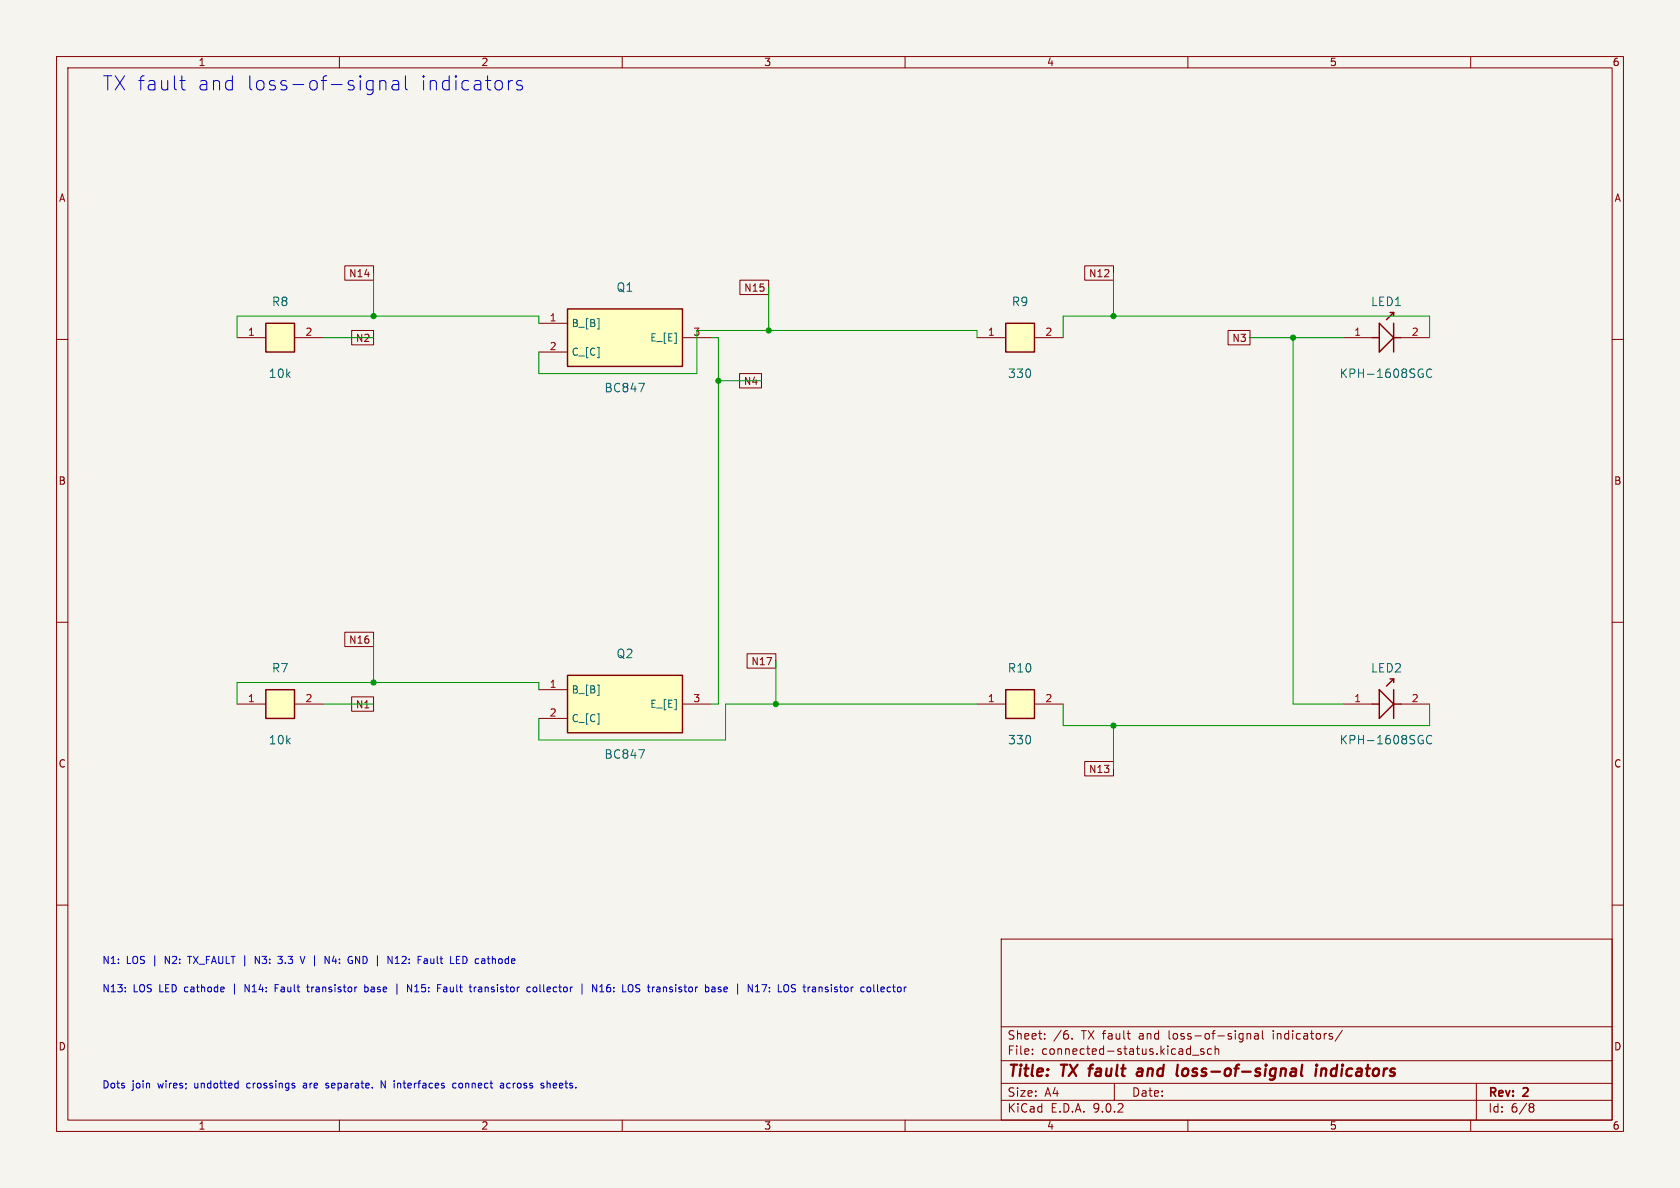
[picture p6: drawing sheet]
(kicad_sch
 (version 20250114)
 (generator "eeschema")
 (generator_version "9.0")
 (paper "A4")
 (title_block
  (title "TX fault and loss-of-signal indicators")
  (rev "2"))
 (lib_symbols
  (symbol "Sequential:R8"
   (pin_names
    (offset 0.635)) (exclude_from_sim no) (in_bom yes) (on_board yes)
   (property "Reference" "R8" (at 0 6.35 0) (effects (font (size 1 1))))
   (property "Value" "10k" (at 0 -6.35 0) (effects (font (size 1 1))))
   (property "Footprint" "Sequential:R8" (at 0 0 0) (effects (font (size 1 1)) (hide yes)))
   (property "Datasheet" "" (at 0 0 0) (effects (font (size 1 1)) (hide yes)))
   (symbol "R8_0_1"
    (rectangle (start -2.54 2.54) (end 2.54 -2.54) (stroke (width 0.254) (type default)) (fill (type background))))
   (symbol "R8_1_1"
    (pin passive line (at -7.62 0.0 0) (length 5.08) (name "~" (effects (font (size 1.27 1.27)))) (number "1" (effects (font (size 1.27 1.27)))))
    (pin passive line (at 7.62 0.0 180) (length 5.08) (name "~" (effects (font (size 1.27 1.27)))) (number "2" (effects (font (size 1.27 1.27)))))))
  (symbol "Sequential:Q1"
   (pin_names
    (offset 0.635)) (exclude_from_sim no) (in_bom yes) (on_board yes)
   (property "Reference" "Q1" (at 0 8.89 0) (effects (font (size 1 1))))
   (property "Value" "BC847" (at 0 -8.89 0) (effects (font (size 1 1))))
   (property "Footprint" "Sequential:Q1" (at 0 0 0) (effects (font (size 1 1)) (hide yes)))
   (property "Datasheet" "" (at 0 0 0) (effects (font (size 1 1)) (hide yes)))
   (symbol "Q1_0_1"
    (rectangle (start -10.16 5.08) (end 10.16 -5.08) (stroke (width 0.254) (type default)) (fill (type background))))
   (symbol "Q1_1_1"
    (pin passive line (at -15.24 2.54 0) (length 5.08) (name "B [B]" (effects (font (size 1.27 1.27)))) (number "1" (effects (font (size 1.27 1.27)))))
    (pin passive line (at -15.24 -2.54 0) (length 5.08) (name "C [C]" (effects (font (size 1.27 1.27)))) (number "2" (effects (font (size 1.27 1.27)))))
    (pin passive line (at 15.24 0.0 180) (length 5.08) (name "E [E]" (effects (font (size 1.27 1.27)))) (number "3" (effects (font (size 1.27 1.27)))))))
  (symbol "Sequential:R9"
   (pin_names
    (offset 0.635)) (exclude_from_sim no) (in_bom yes) (on_board yes)
   (property "Reference" "R9" (at 0 6.35 0) (effects (font (size 1 1))))
   (property "Value" "330" (at 0 -6.35 0) (effects (font (size 1 1))))
   (property "Footprint" "Sequential:R9" (at 0 0 0) (effects (font (size 1 1)) (hide yes)))
   (property "Datasheet" "" (at 0 0 0) (effects (font (size 1 1)) (hide yes)))
   (symbol "R9_0_1"
    (rectangle (start -2.54 2.54) (end 2.54 -2.54) (stroke (width 0.254) (type default)) (fill (type background))))
   (symbol "R9_1_1"
    (pin passive line (at -7.62 0.0 0) (length 5.08) (name "~" (effects (font (size 1.27 1.27)))) (number "1" (effects (font (size 1.27 1.27)))))
    (pin passive line (at 7.62 0.0 180) (length 5.08) (name "~" (effects (font (size 1.27 1.27)))) (number "2" (effects (font (size 1.27 1.27)))))))
  (symbol "Sequential:LED1"
   (pin_names
    (offset 0.635)) (exclude_from_sim no) (in_bom yes) (on_board yes)
   (property "Reference" "LED1" (at 0 6.35 0) (effects (font (size 1 1))))
   (property "Value" "KPH-1608SGC" (at 0 -6.35 0) (effects (font (size 1 1))))
   (property "Footprint" "Sequential:LED1" (at 0 0 0) (effects (font (size 1 1)) (hide yes)))
   (property "Datasheet" "" (at 0 0 0) (effects (font (size 1 1)) (hide yes)))
   (symbol "LED1_0_1"
    (polyline (pts (xy -2.54 0) (xy -1.27 0)) (stroke (width 0.254) (type default)) (fill (type none)))
    (polyline (pts (xy 1.27 0) (xy 2.54 0)) (stroke (width 0.254) (type default)) (fill (type none)))
    (polyline (pts (xy -1.27 -2.54) (xy -1.27 2.54)) (stroke (width 0.254) (type default)) (fill (type none)))
    (polyline (pts (xy -1.27 2.54) (xy 1.27 0)) (stroke (width 0.254) (type default)) (fill (type none)))
    (polyline (pts (xy 1.27 0) (xy -1.27 -2.54)) (stroke (width 0.254) (type default)) (fill (type none)))
    (polyline (pts (xy 1.27 -2.54) (xy 1.27 2.54)) (stroke (width 0.254) (type default)) (fill (type none)))
    (polyline (pts (xy 0 3.175) (xy 1.27 4.445)) (stroke (width 0.254) (type default)) (fill (type none)))
    (polyline (pts (xy 1.27 4.445) (xy 0.635 4.445)) (stroke (width 0.254) (type default)) (fill (type none)))
    (polyline (pts (xy 1.27 4.445) (xy 1.27 3.81)) (stroke (width 0.254) (type default)) (fill (type none))))
   (symbol "LED1_1_1"
    (pin passive line (at -7.62 0.0 0) (length 5.08) (name "~" (effects (font (size 1.27 1.27)))) (number "1" (effects (font (size 1.27 1.27)))))
    (pin passive line (at 7.62 0.0 180) (length 5.08) (name "~" (effects (font (size 1.27 1.27)))) (number "2" (effects (font (size 1.27 1.27)))))))
  (symbol "Sequential:R7"
   (pin_names
    (offset 0.635)) (exclude_from_sim no) (in_bom yes) (on_board yes)
   (property "Reference" "R7" (at 0 6.35 0) (effects (font (size 1 1))))
   (property "Value" "10k" (at 0 -6.35 0) (effects (font (size 1 1))))
   (property "Footprint" "Sequential:R7" (at 0 0 0) (effects (font (size 1 1)) (hide yes)))
   (property "Datasheet" "" (at 0 0 0) (effects (font (size 1 1)) (hide yes)))
   (symbol "R7_0_1"
    (rectangle (start -2.54 2.54) (end 2.54 -2.54) (stroke (width 0.254) (type default)) (fill (type background))))
   (symbol "R7_1_1"
    (pin passive line (at -7.62 0.0 0) (length 5.08) (name "~" (effects (font (size 1.27 1.27)))) (number "1" (effects (font (size 1.27 1.27)))))
    (pin passive line (at 7.62 0.0 180) (length 5.08) (name "~" (effects (font (size 1.27 1.27)))) (number "2" (effects (font (size 1.27 1.27)))))))
  (symbol "Sequential:Q2"
   (pin_names
    (offset 0.635)) (exclude_from_sim no) (in_bom yes) (on_board yes)
   (property "Reference" "Q2" (at 0 8.89 0) (effects (font (size 1 1))))
   (property "Value" "BC847" (at 0 -8.89 0) (effects (font (size 1 1))))
   (property "Footprint" "Sequential:Q2" (at 0 0 0) (effects (font (size 1 1)) (hide yes)))
   (property "Datasheet" "" (at 0 0 0) (effects (font (size 1 1)) (hide yes)))
   (symbol "Q2_0_1"
    (rectangle (start -10.16 5.08) (end 10.16 -5.08) (stroke (width 0.254) (type default)) (fill (type background))))
   (symbol "Q2_1_1"
    (pin passive line (at -15.24 2.54 0) (length 5.08) (name "B [B]" (effects (font (size 1.27 1.27)))) (number "1" (effects (font (size 1.27 1.27)))))
    (pin passive line (at -15.24 -2.54 0) (length 5.08) (name "C [C]" (effects (font (size 1.27 1.27)))) (number "2" (effects (font (size 1.27 1.27)))))
    (pin passive line (at 15.24 0.0 180) (length 5.08) (name "E [E]" (effects (font (size 1.27 1.27)))) (number "3" (effects (font (size 1.27 1.27)))))))
  (symbol "Sequential:R10"
   (pin_names
    (offset 0.635)) (exclude_from_sim no) (in_bom yes) (on_board yes)
   (property "Reference" "R10" (at 0 6.35 0) (effects (font (size 1 1))))
   (property "Value" "330" (at 0 -6.35 0) (effects (font (size 1 1))))
   (property "Footprint" "Sequential:R10" (at 0 0 0) (effects (font (size 1 1)) (hide yes)))
   (property "Datasheet" "" (at 0 0 0) (effects (font (size 1 1)) (hide yes)))
   (symbol "R10_0_1"
    (rectangle (start -2.54 2.54) (end 2.54 -2.54) (stroke (width 0.254) (type default)) (fill (type background))))
   (symbol "R10_1_1"
    (pin passive line (at -7.62 0.0 0) (length 5.08) (name "~" (effects (font (size 1.27 1.27)))) (number "1" (effects (font (size 1.27 1.27)))))
    (pin passive line (at 7.62 0.0 180) (length 5.08) (name "~" (effects (font (size 1.27 1.27)))) (number "2" (effects (font (size 1.27 1.27)))))))
  (symbol "Sequential:LED2"
   (pin_names
    (offset 0.635)) (exclude_from_sim no) (in_bom yes) (on_board yes)
   (property "Reference" "LED2" (at 0 6.35 0) (effects (font (size 1 1))))
   (property "Value" "KPH-1608SGC" (at 0 -6.35 0) (effects (font (size 1 1))))
   (property "Footprint" "Sequential:LED2" (at 0 0 0) (effects (font (size 1 1)) (hide yes)))
   (property "Datasheet" "" (at 0 0 0) (effects (font (size 1 1)) (hide yes)))
   (symbol "LED2_0_1"
    (polyline (pts (xy -2.54 0) (xy -1.27 0)) (stroke (width 0.254) (type default)) (fill (type none)))
    (polyline (pts (xy 1.27 0) (xy 2.54 0)) (stroke (width 0.254) (type default)) (fill (type none)))
    (polyline (pts (xy -1.27 -2.54) (xy -1.27 2.54)) (stroke (width 0.254) (type default)) (fill (type none)))
    (polyline (pts (xy -1.27 2.54) (xy 1.27 0)) (stroke (width 0.254) (type default)) (fill (type none)))
    (polyline (pts (xy 1.27 0) (xy -1.27 -2.54)) (stroke (width 0.254) (type default)) (fill (type none)))
    (polyline (pts (xy 1.27 -2.54) (xy 1.27 2.54)) (stroke (width 0.254) (type default)) (fill (type none)))
    (polyline (pts (xy 0 3.175) (xy 1.27 4.445)) (stroke (width 0.254) (type default)) (fill (type none)))
    (polyline (pts (xy 1.27 4.445) (xy 0.635 4.445)) (stroke (width 0.254) (type default)) (fill (type none)))
    (polyline (pts (xy 1.27 4.445) (xy 1.27 3.81)) (stroke (width 0.254) (type default)) (fill (type none))))
   (symbol "LED2_1_1"
    (pin passive line (at -7.62 0.0 0) (length 5.08) (name "~" (effects (font (size 1.27 1.27)))) (number "1" (effects (font (size 1.27 1.27)))))
    (pin passive line (at 7.62 0.0 180) (length 5.08) (name "~" (effects (font (size 1.27 1.27)))) (number "2" (effects (font (size 1.27 1.27))))))))
 (symbol
  (lib_id "Sequential:R8") (at 49.53 59.69 0) (unit 1) (exclude_from_sim no) (in_bom yes) (on_board yes) (dnp no)
  (property "Reference" "R8" (at 49.53 53.34 0) (effects (font (size 1.5 1.5))))
  (property "Value" "10k" (at 49.53 66.04 0) (effects (font (size 1.5 1.5))))
  (property "Footprint" "Sequential:R8" (at 49.53 59.69 0) (effects (font (size 1 1)) (hide yes)))
  (property "Datasheet" "" (at 49.53 59.69 0) (effects (font (size 1 1)) (hide yes)))
  (property "CLASS" "RESISTOR" (at 49.53 59.69 0) (effects (font (size 1 1)) (hide yes)))
  (property "DATASHEET" "https://www.yageo.com/upload/media/product/productsearch/datasheet/rchip/PYu-RC_Group_51_RoHS_L_12.pdf" (at 49.53 59.69 0) (effects (font (size 1 1)) (hide yes)))
  (property "DESCRIPTION" "RES 10K OHM 1% 1/10W 0603" (at 49.53 59.69 0) (effects (font (size 1 1)) (hide yes)))
  (property "LINK" "https://www.digikey.com/en/products/detail/yageo/RC0603FR-0710KL/726880" (at 49.53 59.69 0) (effects (font (size 1 1)) (hide yes)))
  (property "MANUFACTURER" "YAGEO" (at 49.53 59.69 0) (effects (font (size 1 1)) (hide yes)))
  (property "MANUFACTURERPARTNUMBER" "RC0603FR-0710KL" (at 49.53 59.69 0) (effects (font (size 1 1)) (hide yes)))
  (property "POPULATED" "TRUE" (at 49.53 59.69 0) (effects (font (size 1 1)) (hide yes)))
  (property "ROHSCERTIFICATE" "ROHS3 Compliant" (at 49.53 59.69 0) (effects (font (size 1 1)) (hide yes)))
  (property "SOURCE" "DIGIKEY" (at 49.53 59.69 0) (effects (font (size 1 1)) (hide yes)))
  (property "SOURCEPARTNUMBER" "311-10.0KHRCT-ND" (at 49.53 59.69 0) (effects (font (size 1 1)) (hide yes)))
  (property "Original Footprint" "sfp-experimenter:_0603" (at 49.53 59.69 0) (effects (font (size 1 1)) (hide yes))))
 (symbol
  (lib_id "Sequential:Q1") (at 110.49 59.69 0) (unit 1) (exclude_from_sim no) (in_bom yes) (on_board yes) (dnp no)
  (property "Reference" "Q1" (at 110.49 50.8 0) (effects (font (size 1.5 1.5))))
  (property "Value" "BC847" (at 110.49 68.58 0) (effects (font (size 1.5 1.5))))
  (property "Footprint" "Sequential:Q1" (at 110.49 59.69 0) (effects (font (size 1 1)) (hide yes)))
  (property "Datasheet" "" (at 110.49 59.69 0) (effects (font (size 1 1)) (hide yes)))
  (property "CLASS" "TRANSISTOR" (at 110.49 59.69 0) (effects (font (size 1 1)) (hide yes)))
  (property "DESCRIPTION" "TRANS NPN GP 100MA 45V SOT23" (at 110.49 59.69 0) (effects (font (size 1 1)) (hide yes)))
  (property "LINK" "http://www.digikey.de/product-detail/de/foo/568-1636-1-ND" (at 110.49 59.69 0) (effects (font (size 1 1)) (hide yes)))
  (property "MANUFACTURER" "NXP Semiconductors" (at 110.49 59.69 0) (effects (font (size 1 1)) (hide yes)))
  (property "MANUFACTURERPARTNUMBER" "BC847C,215" (at 110.49 59.69 0) (effects (font (size 1 1)) (hide yes)))
  (property "POPULATED" "TRUE" (at 110.49 59.69 0) (effects (font (size 1 1)) (hide yes)))
  (property "ROHSCERTIFICATE" "Bleifrei / RoHS-konform" (at 110.49 59.69 0) (effects (font (size 1 1)) (hide yes)))
  (property "SOURCE" "DIGIKEY" (at 110.49 59.69 0) (effects (font (size 1 1)) (hide yes)))
  (property "SOURCEPARTNUMBER" "568-1636-1-ND" (at 110.49 59.69 0) (effects (font (size 1 1)) (hide yes)))
  (property "Original Footprint" "sfp-experimenter:SOT23-BEC" (at 110.49 59.69 0) (effects (font (size 1 1)) (hide yes))))
 (symbol
  (lib_id "Sequential:R9") (at 180.34 59.69 0) (unit 1) (exclude_from_sim no) (in_bom yes) (on_board yes) (dnp no)
  (property "Reference" "R9" (at 180.34 53.34 0) (effects (font (size 1.5 1.5))))
  (property "Value" "330" (at 180.34 66.04 0) (effects (font (size 1.5 1.5))))
  (property "Footprint" "Sequential:R9" (at 180.34 59.69 0) (effects (font (size 1 1)) (hide yes)))
  (property "Datasheet" "" (at 180.34 59.69 0) (effects (font (size 1 1)) (hide yes)))
  (property "CLASS" "RESISTOR" (at 180.34 59.69 0) (effects (font (size 1 1)) (hide yes)))
  (property "DATASHEET" "https://industrial.panasonic.com/ww/products/resistors/chip-resistors/general-purpose-chip-resistors/models/ERJ3GEYJ331V" (at 180.34 59.69 0) (effects (font (size 1 1)) (hide yes)))
  (property "DESCRIPTION" "RES SMD 330 OHM 5% 1/10W 0603" (at 180.34 59.69 0) (effects (font (size 1 1)) (hide yes)))
  (property "LINK" "https://www.digikey.com/product-detail/en/panasonic-electronic-components/ERJ-3GEYJ331V/P330GCT-ND/134778" (at 180.34 59.69 0) (effects (font (size 1 1)) (hide yes)))
  (property "MANUFACTURER" "Panasonic Electronic Components" (at 180.34 59.69 0) (effects (font (size 1 1)) (hide yes)))
  (property "MANUFACTURERPARTNUMBER" "ERJ-3GEYJ331V" (at 180.34 59.69 0) (effects (font (size 1 1)) (hide yes)))
  (property "POPULATED" "TRUE" (at 180.34 59.69 0) (effects (font (size 1 1)) (hide yes)))
  (property "ROHSCERTIFICATE" "ROHS3 Compliant" (at 180.34 59.69 0) (effects (font (size 1 1)) (hide yes)))
  (property "SOURCE" "DIGIKEY" (at 180.34 59.69 0) (effects (font (size 1 1)) (hide yes)))
  (property "SOURCEPARTNUMBER" "P330GCT-ND" (at 180.34 59.69 0) (effects (font (size 1 1)) (hide yes)))
  (property "Original Footprint" "sfp-experimenter:_0603" (at 180.34 59.69 0) (effects (font (size 1 1)) (hide yes))))
 (symbol
  (lib_id "Sequential:LED1") (at 245.11 59.69 0) (unit 1) (exclude_from_sim no) (in_bom yes) (on_board yes) (dnp no)
  (property "Reference" "LED1" (at 245.11 53.34 0) (effects (font (size 1.5 1.5))))
  (property "Value" "KPH-1608SGC" (at 245.11 66.04 0) (effects (font (size 1.5 1.5))))
  (property "Footprint" "Sequential:LED1" (at 245.11 59.69 0) (effects (font (size 1 1)) (hide yes)))
  (property "Datasheet" "" (at 245.11 59.69 0) (effects (font (size 1 1)) (hide yes)))
  (property "CLASS" "LED" (at 245.11 59.69 0) (effects (font (size 1 1)) (hide yes)))
  (property "DESCRIPTION" "NO DESCRIPTION" (at 245.11 59.69 0) (effects (font (size 1 1)) (hide yes)))
  (property "LINK" "UNKNOWN LINK" (at 245.11 59.69 0) (effects (font (size 1 1)) (hide yes)))
  (property "MANUFACTURER" "UNKNOWN MANUFACTURER" (at 245.11 59.69 0) (effects (font (size 1 1)) (hide yes)))
  (property "MANUFACTURERPARTNUMBER" "UNKNOWN MANUFACTURER PART NUMBER" (at 245.11 59.69 0) (effects (font (size 1 1)) (hide yes)))
  (property "POPULATED" "TRUE" (at 245.11 59.69 0) (effects (font (size 1 1)) (hide yes)))
  (property "ROHSCERTIFICATE" "UNKNOWN ROHS CERTIFICATE" (at 245.11 59.69 0) (effects (font (size 1 1)) (hide yes)))
  (property "SOURCE" "UNKNOWN SOURCE" (at 245.11 59.69 0) (effects (font (size 1 1)) (hide yes)))
  (property "SOURCEPARTNUMBER" "UNKNOWN SOURCE PART NUMBER" (at 245.11 59.69 0) (effects (font (size 1 1)) (hide yes)))
  (property "Original Footprint" "sfp-experimenter:CHIP-LED0603" (at 245.11 59.69 0) (effects (font (size 1 1)) (hide yes))))
 (symbol
  (lib_id "Sequential:R7") (at 49.53 124.46 0) (unit 1) (exclude_from_sim no) (in_bom yes) (on_board yes) (dnp no)
  (property "Reference" "R7" (at 49.53 118.11 0) (effects (font (size 1.5 1.5))))
  (property "Value" "10k" (at 49.53 130.81 0) (effects (font (size 1.5 1.5))))
  (property "Footprint" "Sequential:R7" (at 49.53 124.46 0) (effects (font (size 1 1)) (hide yes)))
  (property "Datasheet" "" (at 49.53 124.46 0) (effects (font (size 1 1)) (hide yes)))
  (property "CLASS" "RESISTOR" (at 49.53 124.46 0) (effects (font (size 1 1)) (hide yes)))
  (property "DATASHEET" "https://www.yageo.com/upload/media/product/productsearch/datasheet/rchip/PYu-RC_Group_51_RoHS_L_12.pdf" (at 49.53 124.46 0) (effects (font (size 1 1)) (hide yes)))
  (property "DESCRIPTION" "RES 10K OHM 1% 1/10W 0603" (at 49.53 124.46 0) (effects (font (size 1 1)) (hide yes)))
  (property "LINK" "https://www.digikey.com/en/products/detail/yageo/RC0603FR-0710KL/726880" (at 49.53 124.46 0) (effects (font (size 1 1)) (hide yes)))
  (property "MANUFACTURER" "YAGEO" (at 49.53 124.46 0) (effects (font (size 1 1)) (hide yes)))
  (property "MANUFACTURERPARTNUMBER" "RC0603FR-0710KL" (at 49.53 124.46 0) (effects (font (size 1 1)) (hide yes)))
  (property "POPULATED" "TRUE" (at 49.53 124.46 0) (effects (font (size 1 1)) (hide yes)))
  (property "ROHSCERTIFICATE" "ROHS3 Compliant" (at 49.53 124.46 0) (effects (font (size 1 1)) (hide yes)))
  (property "SOURCE" "DIGIKEY" (at 49.53 124.46 0) (effects (font (size 1 1)) (hide yes)))
  (property "SOURCEPARTNUMBER" "311-10.0KHRCT-ND" (at 49.53 124.46 0) (effects (font (size 1 1)) (hide yes)))
  (property "Original Footprint" "sfp-experimenter:_0603" (at 49.53 124.46 0) (effects (font (size 1 1)) (hide yes))))
 (symbol
  (lib_id "Sequential:Q2") (at 110.49 124.46 0) (unit 1) (exclude_from_sim no) (in_bom yes) (on_board yes) (dnp no)
  (property "Reference" "Q2" (at 110.49 115.57 0) (effects (font (size 1.5 1.5))))
  (property "Value" "BC847" (at 110.49 133.35 0) (effects (font (size 1.5 1.5))))
  (property "Footprint" "Sequential:Q2" (at 110.49 124.46 0) (effects (font (size 1 1)) (hide yes)))
  (property "Datasheet" "" (at 110.49 124.46 0) (effects (font (size 1 1)) (hide yes)))
  (property "CLASS" "TRANSISTOR" (at 110.49 124.46 0) (effects (font (size 1 1)) (hide yes)))
  (property "DESCRIPTION" "TRANS NPN GP 100MA 45V SOT23" (at 110.49 124.46 0) (effects (font (size 1 1)) (hide yes)))
  (property "LINK" "http://www.digikey.de/product-detail/de/foo/568-1636-1-ND" (at 110.49 124.46 0) (effects (font (size 1 1)) (hide yes)))
  (property "MANUFACTURER" "NXP Semiconductors" (at 110.49 124.46 0) (effects (font (size 1 1)) (hide yes)))
  (property "MANUFACTURERPARTNUMBER" "BC847C,215" (at 110.49 124.46 0) (effects (font (size 1 1)) (hide yes)))
  (property "POPULATED" "TRUE" (at 110.49 124.46 0) (effects (font (size 1 1)) (hide yes)))
  (property "ROHSCERTIFICATE" "Bleifrei / RoHS-konform" (at 110.49 124.46 0) (effects (font (size 1 1)) (hide yes)))
  (property "SOURCE" "DIGIKEY" (at 110.49 124.46 0) (effects (font (size 1 1)) (hide yes)))
  (property "SOURCEPARTNUMBER" "568-1636-1-ND" (at 110.49 124.46 0) (effects (font (size 1 1)) (hide yes)))
  (property "Original Footprint" "sfp-experimenter:SOT23-BEC" (at 110.49 124.46 0) (effects (font (size 1 1)) (hide yes))))
 (symbol
  (lib_id "Sequential:R10") (at 180.34 124.46 0) (unit 1) (exclude_from_sim no) (in_bom yes) (on_board yes) (dnp no)
  (property "Reference" "R10" (at 180.34 118.11 0) (effects (font (size 1.5 1.5))))
  (property "Value" "330" (at 180.34 130.81 0) (effects (font (size 1.5 1.5))))
  (property "Footprint" "Sequential:R10" (at 180.34 124.46 0) (effects (font (size 1 1)) (hide yes)))
  (property "Datasheet" "" (at 180.34 124.46 0) (effects (font (size 1 1)) (hide yes)))
  (property "CLASS" "RESISTOR" (at 180.34 124.46 0) (effects (font (size 1 1)) (hide yes)))
  (property "DATASHEET" "https://industrial.panasonic.com/ww/products/resistors/chip-resistors/general-purpose-chip-resistors/models/ERJ3GEYJ331V" (at 180.34 124.46 0) (effects (font (size 1 1)) (hide yes)))
  (property "DESCRIPTION" "RES SMD 330 OHM 5% 1/10W 0603" (at 180.34 124.46 0) (effects (font (size 1 1)) (hide yes)))
  (property "LINK" "https://www.digikey.com/product-detail/en/panasonic-electronic-components/ERJ-3GEYJ331V/P330GCT-ND/134778" (at 180.34 124.46 0) (effects (font (size 1 1)) (hide yes)))
  (property "MANUFACTURER" "Panasonic Electronic Components" (at 180.34 124.46 0) (effects (font (size 1 1)) (hide yes)))
  (property "MANUFACTURERPARTNUMBER" "ERJ-3GEYJ331V" (at 180.34 124.46 0) (effects (font (size 1 1)) (hide yes)))
  (property "POPULATED" "TRUE" (at 180.34 124.46 0) (effects (font (size 1 1)) (hide yes)))
  (property "ROHSCERTIFICATE" "ROHS3 Compliant" (at 180.34 124.46 0) (effects (font (size 1 1)) (hide yes)))
  (property "SOURCE" "DIGIKEY" (at 180.34 124.46 0) (effects (font (size 1 1)) (hide yes)))
  (property "SOURCEPARTNUMBER" "P330GCT-ND" (at 180.34 124.46 0) (effects (font (size 1 1)) (hide yes)))
  (property "Original Footprint" "sfp-experimenter:_0603" (at 180.34 124.46 0) (effects (font (size 1 1)) (hide yes))))
 (symbol
  (lib_id "Sequential:LED2") (at 245.11 124.46 0) (unit 1) (exclude_from_sim no) (in_bom yes) (on_board yes) (dnp no)
  (property "Reference" "LED2" (at 245.11 118.11 0) (effects (font (size 1.5 1.5))))
  (property "Value" "KPH-1608SGC" (at 245.11 130.81 0) (effects (font (size 1.5 1.5))))
  (property "Footprint" "Sequential:LED2" (at 245.11 124.46 0) (effects (font (size 1 1)) (hide yes)))
  (property "Datasheet" "" (at 245.11 124.46 0) (effects (font (size 1 1)) (hide yes)))
  (property "CLASS" "LED" (at 245.11 124.46 0) (effects (font (size 1 1)) (hide yes)))
  (property "DESCRIPTION" "NO DESCRIPTION" (at 245.11 124.46 0) (effects (font (size 1 1)) (hide yes)))
  (property "LINK" "UNKNOWN LINK" (at 245.11 124.46 0) (effects (font (size 1 1)) (hide yes)))
  (property "MANUFACTURER" "UNKNOWN MANUFACTURER" (at 245.11 124.46 0) (effects (font (size 1 1)) (hide yes)))
  (property "MANUFACTURERPARTNUMBER" "UNKNOWN MANUFACTURER PART NUMBER" (at 245.11 124.46 0) (effects (font (size 1 1)) (hide yes)))
  (property "POPULATED" "TRUE" (at 245.11 124.46 0) (effects (font (size 1 1)) (hide yes)))
  (property "ROHSCERTIFICATE" "UNKNOWN ROHS CERTIFICATE" (at 245.11 124.46 0) (effects (font (size 1 1)) (hide yes)))
  (property "SOURCE" "UNKNOWN SOURCE" (at 245.11 124.46 0) (effects (font (size 1 1)) (hide yes)))
  (property "SOURCEPARTNUMBER" "UNKNOWN SOURCE PART NUMBER" (at 245.11 124.46 0) (effects (font (size 1 1)) (hide yes)))
  (property "Original Footprint" "sfp-experimenter:CHIP-LED0603" (at 245.11 124.46 0) (effects (font (size 1 1)) (hide yes))))
 (wire (pts (xy 41.91 55.88) (xy 41.91 59.69)) (stroke (width 0) (type default)))
 (wire (pts (xy 95.25 55.88) (xy 95.25 57.15)) (stroke (width 0) (type default)))
 (wire (pts (xy 41.91 55.88) (xy 66.04 55.88)) (stroke (width 0) (type default)))
 (wire (pts (xy 66.04 55.88) (xy 95.25 55.88)) (stroke (width 0) (type default)))
 (wire (pts (xy 66.04 55.88) (xy 66.04 48.26)) (stroke (width 0) (type default)))
 (junction (at 66.04 55.88)
  (diameter 0) (color 0 0 0 0))
 (global_label "N14"
  (shape passive) (at 66.04 48.26 0) (effects (font (size 1.27 1.27)) (justify right))
  (property "Intersheetrefs" "${INTERSHEET_REFS}" (at 66.04 48.26 0) (effects (font (size 1.27 1.27)) (hide yes))))
 (wire (pts (xy 57.15 59.69) (xy 66.04 59.69)) (stroke (width 0) (type default)))
 (global_label "N2"
  (shape passive) (at 66.04 59.69 180) (effects (font (size 1.27 1.27)) (justify right))
  (property "Intersheetrefs" "${INTERSHEET_REFS}" (at 66.04 59.69 0) (effects (font (size 1.27 1.27)) (hide yes))))
 (wire (pts (xy 95.25 62.23) (xy 95.25 66.04)) (stroke (width 0) (type default)))
 (wire (pts (xy 95.25 66.04) (xy 123.19 66.04)) (stroke (width 0) (type default)))
 (wire (pts (xy 123.19 58.42) (xy 123.19 66.04)) (stroke (width 0) (type default)))
 (wire (pts (xy 172.72 58.42) (xy 172.72 59.69)) (stroke (width 0) (type default)))
 (wire (pts (xy 123.19 58.42) (xy 135.89 58.42)) (stroke (width 0) (type default)))
 (wire (pts (xy 135.89 58.42) (xy 172.72 58.42)) (stroke (width 0) (type default)))
 (wire (pts (xy 135.89 58.42) (xy 135.89 50.8)) (stroke (width 0) (type default)))
 (junction (at 135.89 58.42)
  (diameter 0) (color 0 0 0 0))
 (global_label "N15"
  (shape passive) (at 135.89 50.8 0) (effects (font (size 1.27 1.27)) (justify right))
  (property "Intersheetrefs" "${INTERSHEET_REFS}" (at 135.89 50.8 0) (effects (font (size 1.27 1.27)) (hide yes))))
 (wire (pts (xy 125.73 59.69) (xy 127.0 59.69)) (stroke (width 0) (type default)))
 (wire (pts (xy 125.73 124.46) (xy 127.0 124.46)) (stroke (width 0) (type default)))
 (wire (pts (xy 127.0 59.69) (xy 127.0 67.31)) (stroke (width 0) (type default)))
 (wire (pts (xy 127.0 67.31) (xy 127.0 124.46)) (stroke (width 0) (type default)))
 (wire (pts (xy 127.0 67.31) (xy 134.62 67.31)) (stroke (width 0) (type default)))
 (junction (at 127.0 67.31)
  (diameter 0) (color 0 0 0 0))
 (global_label "N4"
  (shape passive) (at 134.62 67.31 180) (effects (font (size 1.27 1.27)) (justify right))
  (property "Intersheetrefs" "${INTERSHEET_REFS}" (at 134.62 67.31 0) (effects (font (size 1.27 1.27)) (hide yes))))
 (wire (pts (xy 187.96 55.88) (xy 187.96 59.69)) (stroke (width 0) (type default)))
 (wire (pts (xy 252.73 55.88) (xy 252.73 59.69)) (stroke (width 0) (type default)))
 (wire (pts (xy 187.96 55.88) (xy 196.85 55.88)) (stroke (width 0) (type default)))
 (wire (pts (xy 196.85 55.88) (xy 252.73 55.88)) (stroke (width 0) (type default)))
 (wire (pts (xy 196.85 55.88) (xy 196.85 48.26)) (stroke (width 0) (type default)))
 (junction (at 196.85 55.88)
  (diameter 0) (color 0 0 0 0))
 (global_label "N12"
  (shape passive) (at 196.85 48.26 0) (effects (font (size 1.27 1.27)) (justify right))
  (property "Intersheetrefs" "${INTERSHEET_REFS}" (at 196.85 48.26 0) (effects (font (size 1.27 1.27)) (hide yes))))
 (wire (pts (xy 228.6 59.69) (xy 228.6 124.46)) (stroke (width 0) (type default)))
 (wire (pts (xy 228.6 59.69) (xy 237.49 59.69)) (stroke (width 0) (type default)))
 (wire (pts (xy 228.6 124.46) (xy 237.49 124.46)) (stroke (width 0) (type default)))
 (wire (pts (xy 228.6 59.69) (xy 220.98 59.69)) (stroke (width 0) (type default)))
 (junction (at 228.6 59.69)
  (diameter 0) (color 0 0 0 0))
 (global_label "N3"
  (shape passive) (at 220.98 59.69 0) (effects (font (size 1.27 1.27)) (justify right))
  (property "Intersheetrefs" "${INTERSHEET_REFS}" (at 220.98 59.69 0) (effects (font (size 1.27 1.27)) (hide yes))))
 (wire (pts (xy 41.91 120.65) (xy 41.91 124.46)) (stroke (width 0) (type default)))
 (wire (pts (xy 95.25 120.65) (xy 95.25 121.92)) (stroke (width 0) (type default)))
 (wire (pts (xy 41.91 120.65) (xy 66.04 120.65)) (stroke (width 0) (type default)))
 (wire (pts (xy 66.04 120.65) (xy 95.25 120.65)) (stroke (width 0) (type default)))
 (wire (pts (xy 66.04 120.65) (xy 66.04 113.03)) (stroke (width 0) (type default)))
 (junction (at 66.04 120.65)
  (diameter 0) (color 0 0 0 0))
 (global_label "N16"
  (shape passive) (at 66.04 113.03 0) (effects (font (size 1.27 1.27)) (justify right))
  (property "Intersheetrefs" "${INTERSHEET_REFS}" (at 66.04 113.03 0) (effects (font (size 1.27 1.27)) (hide yes))))
 (wire (pts (xy 57.15 124.46) (xy 66.04 124.46)) (stroke (width 0) (type default)))
 (global_label "N1"
  (shape passive) (at 66.04 124.46 180) (effects (font (size 1.27 1.27)) (justify right))
  (property "Intersheetrefs" "${INTERSHEET_REFS}" (at 66.04 124.46 0) (effects (font (size 1.27 1.27)) (hide yes))))
 (wire (pts (xy 95.25 127.0) (xy 95.25 130.81)) (stroke (width 0) (type default)))
 (wire (pts (xy 95.25 130.81) (xy 128.27 130.81)) (stroke (width 0) (type default)))
 (wire (pts (xy 128.27 124.46) (xy 128.27 130.81)) (stroke (width 0) (type default)))
 (wire (pts (xy 128.27 124.46) (xy 137.16 124.46)) (stroke (width 0) (type default)))
 (wire (pts (xy 137.16 124.46) (xy 172.72 124.46)) (stroke (width 0) (type default)))
 (wire (pts (xy 137.16 124.46) (xy 137.16 116.84)) (stroke (width 0) (type default)))
 (junction (at 137.16 124.46)
  (diameter 0) (color 0 0 0 0))
 (global_label "N17"
  (shape passive) (at 137.16 116.84 0) (effects (font (size 1.27 1.27)) (justify right))
  (property "Intersheetrefs" "${INTERSHEET_REFS}" (at 137.16 116.84 0) (effects (font (size 1.27 1.27)) (hide yes))))
 (wire (pts (xy 187.96 124.46) (xy 187.96 128.27)) (stroke (width 0) (type default)))
 (wire (pts (xy 252.73 124.46) (xy 252.73 128.27)) (stroke (width 0) (type default)))
 (wire (pts (xy 187.96 128.27) (xy 196.85 128.27)) (stroke (width 0) (type default)))
 (wire (pts (xy 196.85 128.27) (xy 252.73 128.27)) (stroke (width 0) (type default)))
 (wire (pts (xy 196.85 128.27) (xy 196.85 135.89)) (stroke (width 0) (type default)))
 (junction (at 196.85 128.27)
  (diameter 0) (color 0 0 0 0))
 (global_label "N13"
  (shape passive) (at 196.85 135.89 0) (effects (font (size 1.27 1.27)) (justify right))
  (property "Intersheetrefs" "${INTERSHEET_REFS}" (at 196.85 135.89 0) (effects (font (size 1.27 1.27)) (hide yes))))
 (text "TX fault and loss-of-signal indicators" (at 18 15 0) (effects (font (size 2.5 2.5)) (justify left)))
 (text "N1: LOS | N2: TX_FAULT | N3: 3.3 V | N4: GND | N12: Fault LED cathode" (at 18 170 0) (effects (font (size 1.27 1.27)) (justify left)))
 (text "N13: LOS LED cathode | N14: Fault transistor base | N15: Fault transistor collector | N16: LOS transistor base | N17: LOS transistor collector" (at 18 175 0) (effects (font (size 1.27 1.27)) (justify left)))
 (text "Dots join wires; undotted crossings are separate. N interfaces connect across sheets." (at 18 192 0) (effects (font (size 1.27 1.27)) (justify left))))
